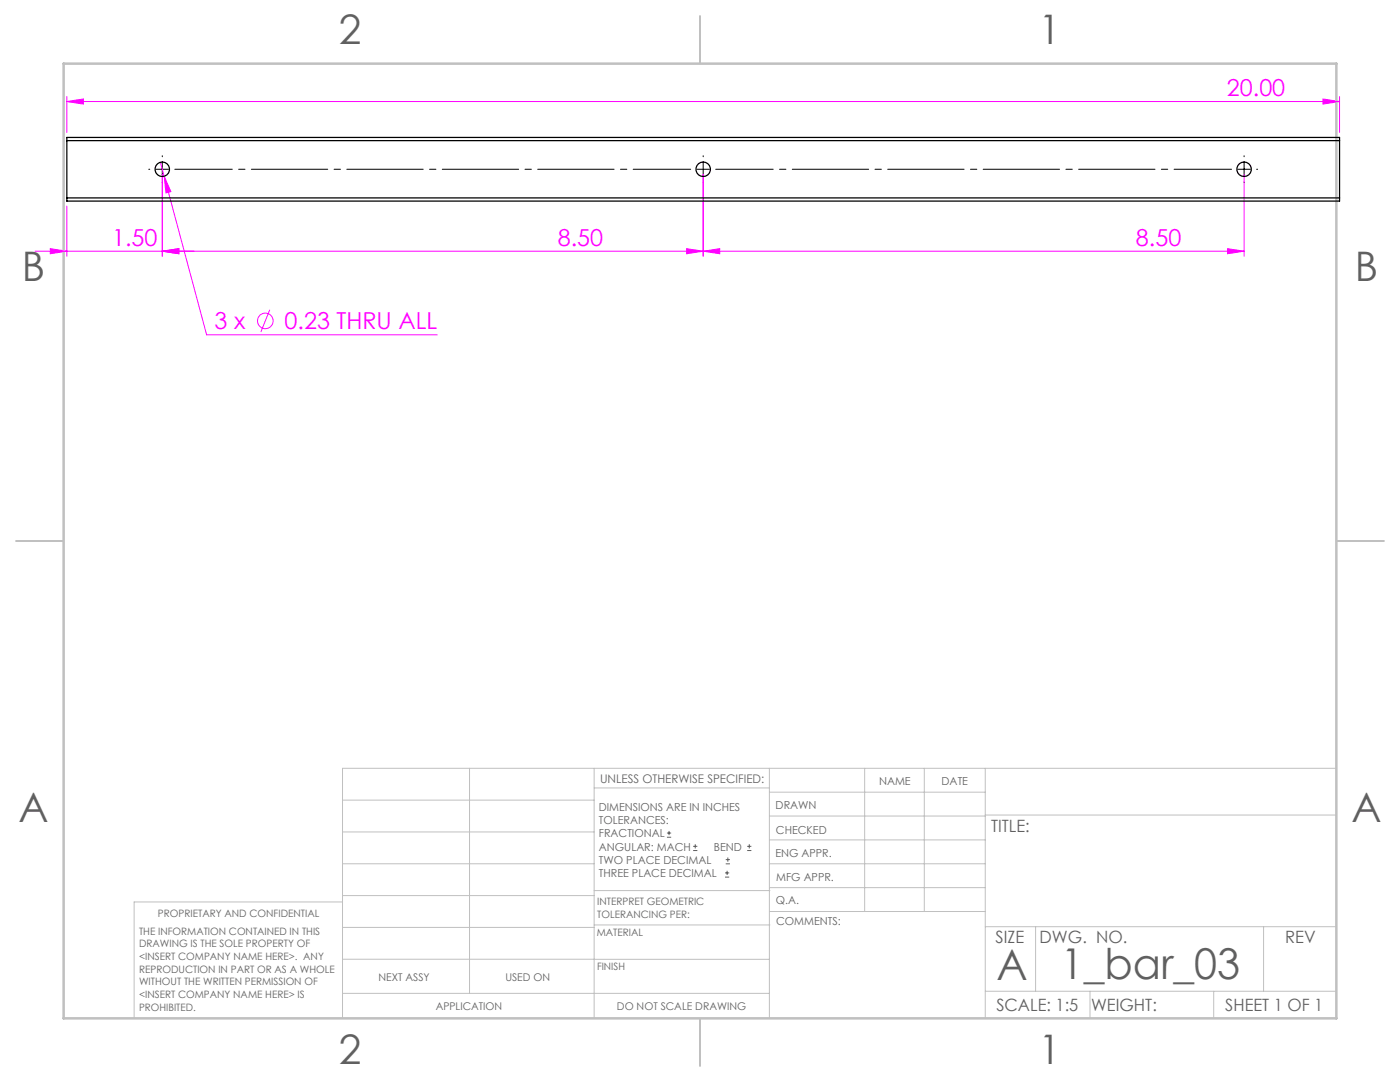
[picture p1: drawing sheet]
<svg xmlns="http://www.w3.org/2000/svg" width="279mm" height="216mm" viewBox="0 0 279 216" stroke-linecap="round" stroke-linejoin="round" font-family="sans-serif">
<g fill="none" stroke="#f0f" stroke-width=".2">
<path d="M13.3 19.3v7.1M264 19.8l3.3 .5-3.3 .5zM267.3 19.3v7.1M13.3 20.3l3.3-.5v1zM13.3 20.3h254M32 32.4l9.2 34.4h46.1M32.4 34.8v16.3M32.8 35.2l1.3 3-1 .3zM140.3 34.8v16.3M248.3 34.8v16.3M10 49.6l3.3 .5-3.3 .5zM13.3 41.1v10"/>
<path d="M32.4 50.1l3.3-.5v1zM137 49.6l3.3 .5-3.3 .5zM140.3 50.1l3.3-.5v1zM245 49.6l3.3 .5-3.3 .5zM248.3 50.1h-241.3M53.8 61.8l-1.7 4.5"/>
<circle cx="52.9" cy="64" r="1.56"/>
</g>
<g fill="none" stroke="#606060" stroke-width=".2">
<path d="M133.1 167.1h.8M133.1 166.2h.8M133.5 165.8v.8M138.3 169.7h.9M138.3 168.9h.9M138.8 168.5v.8M144.7 175h.8M144.7 174.2h.8M144.8 172.4h.9M144.8 171.5h.9M145.1 173.8v.8M145.3 171.1v.8"/>
<path d="M149.1 169.7h.9M149.1 168.9h.9M149.5 168.5v.8"/>
</g>
<g fill="none" stroke="#000" stroke-width=".2" stroke-dasharray="15.2 1.3 1.3 1.3">
<path d="M29.9 33.8h-.2M32.4 33.8v-1.3M32.4 33.8h-1.3M32.4 33.8v1.2M32.4 33.8h1.2M32.4 31.3v-.2M32.4 36.3v.2M140.3 33.8v-1.3M140.3 33.8h-1.2M140.3 33.8v1.2M140.3 33.8h1.3M140.3 31.3v-.2"/>
<path d="M140.3 36.3v.2M248.3 31.3v-.2M248.3 36.3v.2M250.8 33.8h.2"/>
</g>
<path d="M34.9 33.8h102.9M142.8 33.8h103" fill="none" stroke="#000" stroke-width=".2" stroke-dasharray="15.2 1.3 1.3 1.3" stroke-dashoffset="3.8"/>
<path d="M247 33.8h2.5M248.3 32.5v2.5" fill="none" stroke="#000" stroke-width=".2"/>
<g fill="none" stroke="#c0c0c0" stroke-width=".2">
<path d="M68.4 159.7h50.2M93.7 153.3v44.9M118.6 153.3v49.9M118.6 157.2h34.9M153.5 153.3v49.9M153.5 158.1h43.1M172.6 153.3v28.6M184.5 153.3v28.6M196.6 153.3v49.9M266.7 153.3h-198.3v49.9M68.4 178.7h50.2M68.4 172.4h50.2"/>
<path d="M68.4 166h50.2M68.4 180h-41.6v23.2M118.6 177.7h35.1M153.5 167.6h43.1M153.5 162.8h43.1M153.5 172.4h43.1M153.5 177.1h43.1M196.6 162.6h70.1M68.4 198.2h85.1M68.4 185.1h50.2M68.4 191.4h50.2M118.6 191.4h34.9"/>
<path d="M118.6 184.6h35.1M153.7 181.9h42.9M196.6 197.8h70.1M196.6 184.9h70.1M206.7 184.9v12.9M217.5 197.8v5.4M242.2 197.8v5.4M252.2 184.9v12.9"/>
</g>
<path d="M139.7 3.2v9.5M3.2 107.9h9.5M266.7 107.9h9.5M139.7 203.2v9.5" fill="none" stroke="#c0c0c0" stroke-width=".25"/>
<path d="M12.7 12.7h254v190.5h-254z" fill="none" stroke="#c0c0c0" stroke-width=".5"/>
<g fill="#f0f">
<path d="M32.8 35.2l1.3 3-1 .3z"/>
<path d="M32.4 50.1l3.3-.5v1zM137 49.6l3.3 .5-3.3 .5z"/>
<path d="M10 49.6l3.3 .5-3.3 .5zM32.4 50.1l3.3-.5v1zM13.3 20.3l3.3-.5v1zM264 19.8l3.3 .5-3.3 .5z"/>
<path d="M140.3 50.1l3.3-.5v1zM245 49.6l3.3 .5-3.3 .5z"/>
</g>
<g fill="none" stroke="#000" stroke-width=".25">
<path d="M13.3 28.1v-.7h254v.7M13.3 39.5v.6h254v-.6M13.3 28.1h254M13.3 39.5h254M13.3 28.1v11.4M267.3 28.1v11.4"/>
<circle cx="32.4" cy="33.8" r="1.45"/>
<circle cx="140.3" cy="33.8" r="1.45"/>
<circle cx="248.3" cy="33.8" r="1.45"/>
</g>
<g font-size="8.5" fill="#606060">
<text x="198.9" y="195.5">A</text>
<text x="211.7" y="195.4">1_bar_03</text>
</g>
<g font-size="8.1" fill="#606060">
<text x="67.6" y="8.9">2</text>
<text x="207.3" y="8.9">1</text>
<text x="4.4" y="56.2">B</text>
<text x="270.4" y="56.2">B</text>
<text x="3.7" y="164.1">A</text>
<text x="269.7" y="164.1">A</text>
<text x="67.6" y="212.4">2</text>
<text x="207.3" y="212.4">1</text>
</g>
<g font-size="4.7" fill="#f0f">
<text x="244.9" y="19.2">20.00</text>
<text x="22.4" y="49.1">1.50</text>
<text x="111.3" y="49.1">8.50</text>
<text x="226.7" y="49.1">8.50</text>
<text x="42.8" y="65.7">3 x</text>
<text x="56.8" y="65.7">0.23 THRU ALL</text>
</g>
<g font-size="3.4" fill="#606060">
<text x="197.8" y="166">TITLE:</text>
<text x="198.7" y="188.1">SIZE</text>
<text x="207.5" y="188.1">DWG. NO.</text>
<text x="256.5" y="188.2">REV</text>
<text x="198.8" y="201.7">SCALE: 1:5</text>
<text x="217.7" y="201.8">WEIGHT:</text>
<text x="244.5" y="201.7">SHEET 1 OF 1</text>
</g>
<text font-size="2.4" fill="#606060" x="119.8" y="156.2">UNLESS OTHERWISE SPECIFIED:</text>
<g font-size="2.2" fill="#606060">
<text x="119.5" y="161.8">DIMENSIONS ARE IN INCHES</text>
<text x="154.8" y="161.4">DRAWN</text>
<text x="175.4" y="156.6">NAME</text>
<text x="187.9" y="156.7">DATE</text>
<text x="119.5" y="164.4">TOLERANCES:</text>
<text x="119.5" y="167.1">FRACTIONAL</text>
<text x="154.9" y="166.3">CHECKED</text>
<text x="119.5" y="169.7">ANGULAR: MACH</text>
<text x="119.5" y="172.4">TWO PLACE DECIMAL</text>
<text x="142.5" y="169.7">BEND</text>
<text x="154.8" y="171">ENG APPR.</text>
<text x="119.5" y="175">THREE PLACE DECIMAL</text>
<text x="154.9" y="175.7">MFG APPR.</text>
<text x="154.9" y="180.4">Q.A.</text>
<text x="154.9" y="184.6">COMMENTS:</text>
</g>
<g font-size="2.1" fill="#606060">
<text x="75.5" y="195.7">NEXT ASSY</text>
<text x="100.9" y="195.7">USED ON</text>
<text x="86.9" y="201.5">APPLICATION</text>
<text x="123.1" y="201.6">DO NOT SCALE DRAWING</text>
</g>
<g font-size="2" fill="#606060">
<text x="31.5" y="182.9">PROPRIETARY AND CONFIDENTIAL</text>
<text x="119.2" y="180.6">INTERPRET GEOMETRIC</text>
<text x="119.2" y="183.1">TOLERANCING PER:</text>
<text x="27.8" y="186.5">THE INFORMATION CONTAINED IN THIS</text>
<text x="27.8" y="189">DRAWING IS THE SOLE PROPERTY OF</text>
<text x="27.8" y="191.6">&lt;INSERT COMPANY NAME HERE&gt;. ANY</text>
<text x="119.1" y="186.7">MATERIAL</text>
<text x="27.8" y="194.1">REPRODUCTION IN PART OR AS A WHOLE</text>
<text x="27.8" y="196.6">WITHOUT THE WRITTEN PERMISSION OF</text>
<text x="119.1" y="193.5">FINISH</text>
<text x="27.8" y="199.1">&lt;INSERT COMPANY NAME HERE&gt; IS</text>
<text x="27.8" y="201.7">PROHIBITED.</text>
</g>
</svg>
